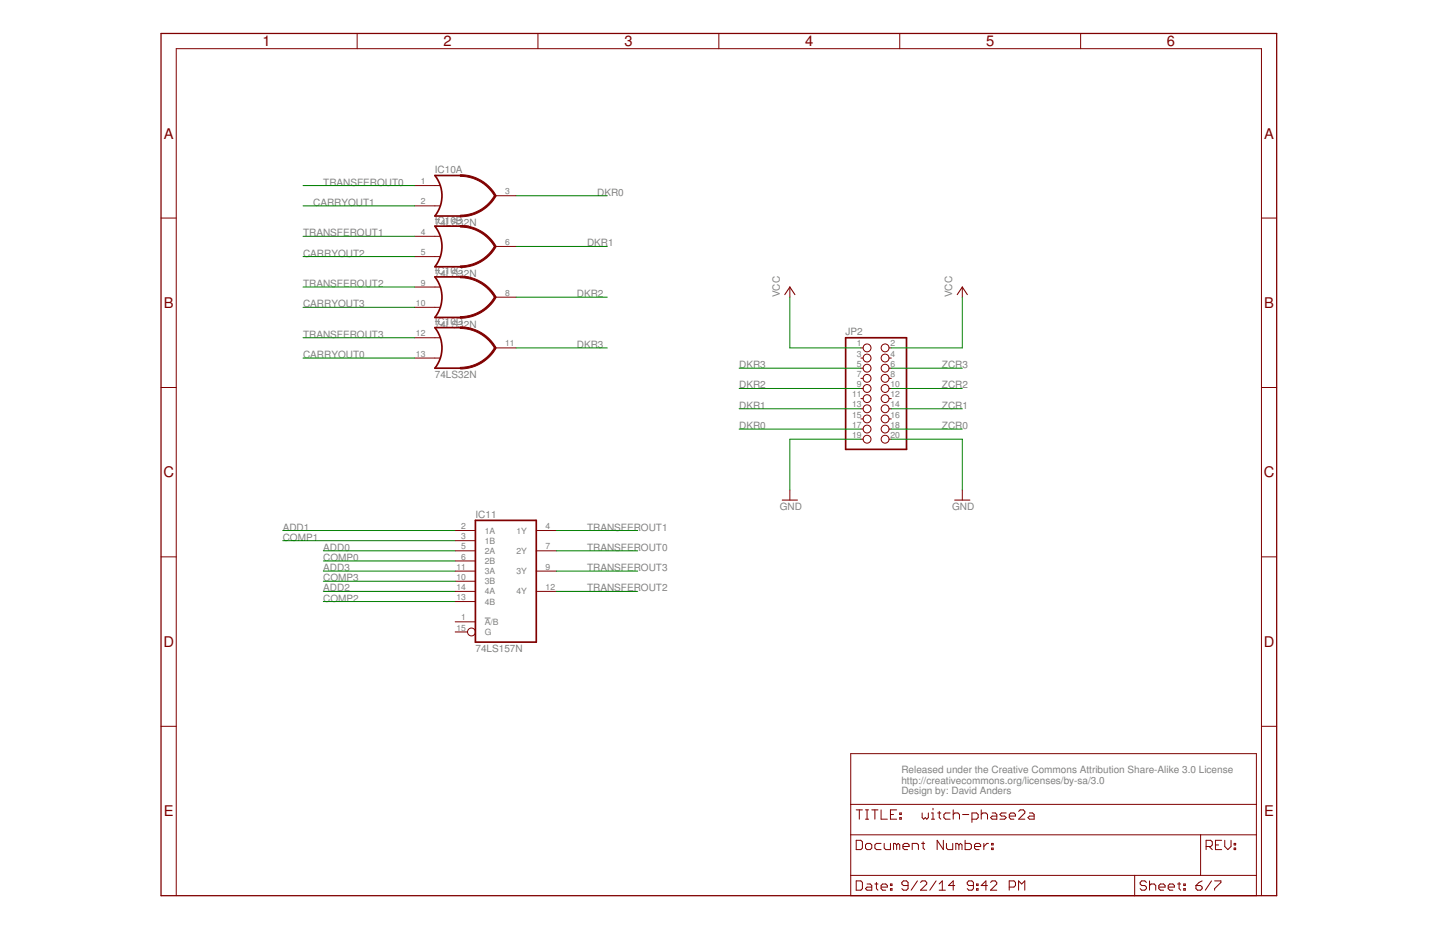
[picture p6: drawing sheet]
<svg xmlns="http://www.w3.org/2000/svg" width="432mm" height="279mm" viewBox="0 0 432 279" stroke-linecap="round" stroke-linejoin="round" font-family="sans-serif">
<path d="M145.7 185.7h1.7" fill="none" stroke="#808080" stroke-width=".3"/>
<path d="M48.4 10.1h335.2v259h-335.2z" fill="none" stroke="#800000" stroke-width=".38"/>
<g fill="none" stroke="#800000" stroke-width=".3">
<path d="M107.3 10.1v4.5M161.6 10.1v4.5M216 10.1v4.5M270.4 10.1v4.5M324.7 10.1v4.5M124.6 55.8h7.6M148.9 58.8h6.1M48.4 65.5h4.6M124.6 61.8h7.6M124.6 71h7.6M124.6 77.1h7.6M148.9 74h6.1"/>
<path d="M379.1 65.5h4.5M124.6 86.2h7.6M124.6 92.3h7.6M148.9 89.3h6.1M237.3 86.2v3.1M289.2 86.2v3.1M48.4 116.4h4.6M124.6 107.6h7.6M124.6 101.5h7.6M148.9 104.5h6.1M258.7 104.5h.7M258.7 107.6h.7"/>
<path d="M258.7 110.6h.7M258.7 113.7h.7M258.7 116.7h.7M258.7 119.8h.7M267.1 104.5h.7M267.1 107.6h.7M267.1 110.6h.7M267.1 113.7h.7M267.1 116.7h.7M267.1 119.8h.7M379.1 116.4h4.5M258.7 122.8h.7"/>
<path d="M258.7 125.9h.7M258.7 128.9h.7M258.7 132h.7M267.1 122.8h.7M267.1 125.9h.7M267.1 128.9h.7M267.1 132h.7M136.8 159.4h6.1M161.1 159.4h6.1M237.3 147.2v3M289.2 147.2v3M48.4 167.3h4.6"/>
<path d="M136.8 162.4h6.1M136.8 165.5h6.1M136.8 168.5h6.1M136.8 171.6h6.1M136.8 174.6h6.1M136.8 177.7h6.1M161.1 165.5h6.1M161.1 171.6h6.1M161.1 177.7h6.1M379.1 167.3h4.5M136.8 186.8h6.1M136.8 180.7h6.1"/>
<path d="M136.8 189.9h3.7M48.4 218.2h4.6M379.1 218.2h4.5M255.6 226.4h121.9v42.7h-121.9zM255.6 250.8h121.9M255.6 241.7h121.9M257.3 252.5h1.4l.4 .4v1.9l-.4 .4h-1.4zM257.3 243.3h1.8M258.2 243.3v2.8M260.1 253.9l.4-.5h1l.5 .5v.9l-.5 .4h-1l-.4-.4zM260.1 243.3h.9M260.1 246.1h.9"/>
<path d="M260.5 243.3v2.8M262 243.3h1.8M262.9 243.3v2.8M264.8 243.3v2.8h1.8M264.8 253.4h-1.4l-.5 .5v.9l.5 .4h1.4M265.7 253.4v1.4l.4 .4h1.5v-1.8M267.6 244.7h.9M269.4 253.9l.5-.5 .5 .5v1.3M269.4 243.3h-1.8v2.8h1.8M269.4 253.9l-.4-.5h-.5v1.8M269.4 253.9v1.3M270.4 244.2h.4v.5h-.4z"/>
<path d="M270.4 245.6h.4v.5h-.4zM271.3 254.3h1.9v-.4l-.5-.5h-.9l-.5 .5v.9l.5 .4h.9M274.1 255.2v-1.8h1.4l.5 .5v1.3M276.9 253.4h1M277.1 244.2v1.4l.5 .5 .4-.5 .5 .5 .5-.5v-1.4M277.4 252.9v1.9l.5 .4M279.9 246.1h.9M279.9 244.2h.5v1.9M280.4 242.8v.5M281.7 244.2h1M282.2 243.8v1.8l.5 .5M283.5 252.5v2.7l-1.9-2.7v2.7"/>
<path d="M284.4 253.4v1.4l.5 .4h1.4v-1.8M285.5 244.2h-1.4l-.5 .5v.9l.5 .5h1.4M286.4 243.3v2.8M286.4 244.7l.5-.5h.9l.5 .5v1.4M288.1 253.9l-.4-.5h-.5v1.8M288.1 253.9v1.3M288.1 253.9l.5-.5 .5 .5v1.3M289.2 244.7h1.9M290 252.5v2.7h1.4l.5-.4v-.9l-.5-.5h-1.4M292.1 246.1h1.4l.4-.5v-.9l-.4-.5h-1.4v2.9M292.8 254.3h1.9v-.4l-.5-.5h-.9l-.5 .5v.9l.5 .4h.9M294.9 244.7l.4-.5h.9l.5 .5v1.4"/>
<path d="M294.9 243.3v2.8M295.6 253.4v1.8M297 253.4h-.4l-1 .9M298 254.8h.4v.4h-.4zM298 253.4h.4v.5h-.4zM298.1 244.2h1l.4 .5v1.4h-1.4l-.4-.5 .4-.4h1.4M302.3 244.2h-1.4l-.4 .5 .4 .5h1l.4 .4-.4 .5h-1.4M303.3 245.2h1.8v-.5l-.4-.5h-1l-.4 .5v.9l.4 .5h1M306.1 243.8l.5-.5h.9l.5 .5v.4l-1.9 1.9h1.9M309.4 244.2h.9l.4 .5v1.4h-1.3l-.5-.5 .5-.4h1.3M360.8 250.8v12.2M362.4 254.3h1.4l.5-.4v-1l-.5-.4h-1.4v2.7"/>
<path d="M363.3 254.3l1 .9M365.2 253.9h1M367.1 252.5h-1.9v2.7h1.9M368 252.5v1.8l1 .9 .9-.9v-1.8M370.8 254.8h.5v.4h-.5zM370.8 253.4h.5v.5h-.5zM53 269.1v-254.5h326.1v254.5M255.6 263h121.9M257.3 264.6h1.4l.4 .5v1.9l-.4 .4h-1.4zM260.5 265.6h1l.5 .4v1.4h-1.5l-.4-.4 .4-.5h1.5M262.9 265.6h.9M263.4 265.1v1.9l.4 .4"/>
<path d="M264.8 266.5h1.8v-.5l-.5-.4h-.9l-.4 .4v1l.4 .4h.9M267.6 267h.4v.4h-.4zM267.6 265.6h.4v.4h-.4zM272.9 266h-1.4l-.5-.4v-.5l.5-.5h.9l.5 .5v1.9l-.5 .4h-.9l-.5-.4M275.7 264.6l-1.9 2.8M276.6 265.1l.5-.5h.9l.5 .5v.5l-1.9 1.8h1.9M281.3 264.6l-1.9 2.8M282.2 267.4h1.9M282.2 265.6l.9-1v2.8M286.9 266h-1.9l1.4-1.4v2.8M292.5 266h-1.4l-.5-.4v-.5l.5-.5h.9l.5 .5v1.9l-.5 .4h-.9l-.5-.4M293.4 267h.5v.4h-.5z"/>
<path d="M293.4 265.6h.5v.4h-.5zM296.7 266h-1.9l1.4-1.4v2.8M297.6 265.1l.5-.5h.9l.5 .5v.5l-1.9 1.8h1.9M303.3 266.5h1.4l.4-.5v-.9l-.4-.5h-1.4v2.8M306.1 267.4v-2.8l.9 1 .9-1v2.8M341 263v6.1M344.5 265.1l-.5-.5h-.9l-.5 .5v.5l.5 .4h.9l.5 .5v.5l-.5 .4h-.9l-.5-.4M345.4 266l.5-.4h.9l.5 .4v1.4M345.4 264.6v2.8M348.2 266.5h1.9v-.5l-.5-.4h-.9l-.5 .4v1l.5 .4h.9M351 266.5h1.9v-.5l-.5-.4h-.9l-.5 .4v1l.5 .4h.9M353.8 265.6h1"/>
<path d="M354.3 265.1v1.9l.5 .4M355.7 267h.5v.4h-.5zM355.7 265.6h.5v.4h-.5zM359.4 266h1.4l.4 .5v.5l-.4 .4h-1l-.4-.4zM361.2 264.6l-.9 .5-.9 .9M364 264.6l-1.8 2.8M365 264.6h1.9v.5l-1.9 1.9v.4"/>
<circle cx="260.5" cy="104.5" r="1.19"/>
<circle cx="260.5" cy="107.6" r="1.19"/>
<circle cx="260.5" cy="119.8" r="1.19"/>
<circle cx="260.5" cy="116.7" r="1.19"/>
<circle cx="260.5" cy="110.6" r="1.19"/>
<circle cx="260.5" cy="113.7" r="1.19"/>
<circle cx="266" cy="119.8" r="1.19"/>
<circle cx="266" cy="104.5" r="1.19"/>
<circle cx="266" cy="113.7" r="1.19"/>
<circle cx="266" cy="107.6" r="1.19"/>
<circle cx="266" cy="116.7" r="1.19"/>
<circle cx="266" cy="110.6" r="1.19"/>
<circle cx="260.5" cy="122.8" r="1.19"/>
<circle cx="260.5" cy="125.9" r="1.19"/>
<circle cx="260.5" cy="132" r="1.19"/>
<circle cx="260.5" cy="128.9" r="1.19"/>
<circle cx="266" cy="125.9" r="1.19"/>
<circle cx="266" cy="122.8" r="1.19"/>
<circle cx="266" cy="132" r="1.19"/>
<circle cx="266" cy="128.9" r="1.19"/>
<circle cx="141.7" cy="189.9" r="1.19"/>
</g>
<path d="M138.3 52.7h-7.6a9.8 9.8 0 0 1 0 12.2h7.6M138.3 67.9h-7.6a9.8 9.8 0 0 1 0 12.2h7.6M138.3 83.2h-7.6a9.8 9.8 0 0 1 0 12.2h7.6M138.3 98.4h-7.6a9.8 9.8 0 0 1 0 12.2h7.6M254.1 101.5h18.3v33.5h-18.3zM142.9 156.3h18.2v36.6h-18.2z" fill="none" stroke="#800000" stroke-width=".51"/>
<path d="M235.8 88.5l1.5-2.3 1.6 2.3M287.6 88.5l1.6-2.3 1.5 2.3M235.1 150.2h4.5M286.9 150.2h4.5" fill="none" stroke="#800000" stroke-width=".32"/>
<g fill="#800000" stroke="#800000" stroke-width=".3">
<path d="M138.3 64.6a11.9 11.9 0 0 0 10.4-6l.4 .3a12.3 12.3 0 0 1-10.8 6.2z" fill-rule="evenodd"/>
<path d="M138.3 52.5a12.3 12.3 0 0 1 10.8 6.3l-.4 .2a11.9 11.9 0 0 0-10.4-6z" fill-rule="evenodd"/>
<path d="M138.3 79.9a11.9 11.9 0 0 0 10.4-6l.4 .2a12.3 12.3 0 0 1-10.8 6.3z" fill-rule="evenodd"/>
<path d="M138.3 67.7a12.3 12.3 0 0 1 10.8 6.3l-.4 .2a11.9 11.9 0 0 0-10.4-6z" fill-rule="evenodd"/>
<path d="M138.3 95.1a12 12 0 0 0 10.4-6l.4 .2a12.3 12.3 0 0 1-10.8 6.3z" fill-rule="evenodd"/>
<path d="M138.3 83a12.4 12.4 0 0 1 10.8 6.2l-.4 .3a11.9 11.9 0 0 0-10.4-6z" fill-rule="evenodd"/>
<path d="M138.3 110.4a12 12 0 0 0 10.4-6l.4 .2a12.3 12.3 0 0 1-10.8 6.2z" fill-rule="evenodd"/>
<path d="M138.3 98.2a12.4 12.4 0 0 1 10.8 6.3l-.4 .2a11.9 11.9 0 0 0-10.4-6z" fill-rule="evenodd"/>
</g>
<g fill="none" stroke="#008000" stroke-width=".3">
<path d="M91.1 55.8h33.5M155 58.8h27.5M91.1 71h33.5M91.1 77.1h33.5M91.1 61.8h33.5M155 74h27.5M91.1 86.2h33.5M91.1 92.3h33.5M155 89.3h27.5M237.3 89.3v15.2h21.4M289.2 89.3v15.2h-21.4M91.1 101.5h33.5"/>
<path d="M91.1 107.6h33.5M155 104.5h27.5M222.1 116.7h36.6M222.1 110.6h36.6M267.8 116.7h21.4M267.8 110.6h21.4M222.1 128.9h36.6M222.1 122.8h36.6M258.7 132h-21.4v15.2M267.8 132h21.4v15.2M267.8 128.9h21.4M267.8 122.8h21.4"/>
<path d="M85 159.4h51.8M167.2 159.4h24.4M85 162.4h51.8M97.2 165.5h39.6M97.2 168.5h39.6M97.2 177.7h39.6M97.2 171.6h39.6M97.2 174.6h39.6M167.2 165.5h24.4M167.2 177.7h24.4M167.2 171.6h24.4M97.2 180.7h39.6"/>
</g>
<g font-size="4.4" fill="#800000">
<text x="78.9" y="13.9">1</text>
<text x="133.3" y="13.9">2</text>
<text x="187.6" y="13.9">3</text>
<text x="242" y="13.9">4</text>
<text x="296.3" y="13.9">5</text>
<text x="350.7" y="13.9">6</text>
<text x="49.2" y="41.6">A</text>
<text x="379.9" y="41.6">A</text>
<text x="49.2" y="92.5">B</text>
<text x="379.9" y="92.5">B</text>
<text x="49.1" y="143.4">C</text>
<text x="379.8" y="143.4">C</text>
<text x="49.1" y="194.3">D</text>
<text x="379.8" y="194.3">D</text>
<text x="49.2" y="245.2">E</text>
<text x="379.9" y="245.2">E</text>
</g>
<g font-size="3" fill="#808080">
<text x="130.7" y="52">IC10A</text>
<text x="97.1" y="55.8">TRANSFEROUT0</text>
<text x="179.4" y="58.8">DKR0</text>
<text x="94.1" y="61.9">CARRYOUT1</text>
<text x="91.1" y="71">TRANSFEROUT1</text>
<text x="130.7" y="68">74LS32N</text>
<text x="130.7" y="67.2">IC10B</text>
<text x="91.1" y="77.1">CARRYOUT2</text>
<text x="176.4" y="74">DKR1</text>
<text x="130.7" y="83.2">74LS32N</text>
<text x="130.7" y="82.4">IC10C</text>
<text x="91.1" y="86.2">TRANSFEROUT2</text>
<text x="173.3" y="89.3">DKR2</text>
<text x="234.3" y="89.3" transform="rotate(-90 234.3 89.3)">VCC</text>
<text x="286.1" y="89.3" transform="rotate(-90 286.1 89.3)">VCC</text>
<text x="91.1" y="92.3">CARRYOUT3</text>
<text x="91.1" y="101.5">TRANSFEROUT3</text>
<text x="130.7" y="98.4">74LS32N</text>
<text x="130.7" y="97.7">IC10D</text>
<text x="254.1" y="100.7">JP2</text>
<text x="91.1" y="107.6">CARRYOUT0</text>
<text x="173.3" y="104.5">DKR3</text>
<text x="130.7" y="113.7">74LS32N</text>
<text x="222.1" y="110.6">DKR3</text>
<text x="283.1" y="110.6">ZCR3</text>
<text x="222.1" y="116.7">DKR2</text>
<text x="283.1" y="116.7">ZCR2</text>
<text x="222.1" y="122.8">DKR1</text>
<text x="283.1" y="122.8">ZCR1</text>
<text x="222.1" y="128.9">DKR0</text>
<text x="283.1" y="128.9">ZCR0</text>
<text x="142.9" y="155.6">IC11</text>
<text x="234.3" y="153.3">GND</text>
<text x="286.1" y="153.3">GND</text>
<text x="85" y="159.4">ADD1</text>
<text x="176.4" y="159.4">TRANSFEROUT1</text>
<text x="85" y="162.4">COMP1</text>
<text x="97.1" y="165.5">ADD0</text>
<text x="176.4" y="165.5">TRANSFEROUT0</text>
<text x="97.1" y="168.5">COMP0</text>
<text x="97.1" y="171.6">ADD3</text>
<text x="176.4" y="171.6">TRANSFEROUT3</text>
<text x="97.1" y="177.7">ADD2</text>
<text x="97.1" y="174.6">COMP3</text>
<text x="176.4" y="177.7">TRANSFEROUT2</text>
<text x="97.1" y="180.7">COMP2</text>
<text x="142.9" y="196">74LS157N</text>
<text x="270.9" y="232.2">Released under the Creative Commons Attribution Share-Alike 3.0 License</text>
<text x="270.9" y="235.4">http://creativecommons.org/licenses/by-sa/3.0</text>
<text x="270.9" y="238.6">Design by: David Anders</text>
</g>
<g font-size="2.6" fill="#808080">
<text x="126.4" y="55.3">1</text>
<text x="151.8" y="58.4">3</text>
<text x="126.4" y="61.4">2</text>
<text x="126.4" y="70.6">4</text>
<text x="126.4" y="76.7">5</text>
<text x="151.8" y="73.6">6</text>
<text x="126.4" y="85.8">9</text>
<text x="151.8" y="88.9">8</text>
<text x="125" y="91.9">10</text>
<text x="125" y="101">12</text>
<text x="125" y="107.1">13</text>
<text x="151.8" y="104.1">11</text>
<text x="257.5" y="104.1">1</text>
<text x="257.5" y="107.1">3</text>
<text x="267.6" y="104.1">2</text>
<text x="267.6" y="107.1">4</text>
<text x="257.5" y="110.2">5</text>
<text x="257.5" y="113.2">7</text>
<text x="267.6" y="110.2">6</text>
<text x="267.6" y="113.2">8</text>
<text x="256" y="119.3">11</text>
<text x="257.5" y="116.3">9</text>
<text x="267.6" y="116.3">10</text>
<text x="267.6" y="119.3">12</text>
<text x="256" y="122.4">13</text>
<text x="256" y="125.4">15</text>
<text x="267.6" y="122.4">14</text>
<text x="267.6" y="125.4">16</text>
<text x="256" y="128.5">17</text>
<text x="256" y="131.5">19</text>
<text x="267.6" y="128.5">18</text>
<text x="267.6" y="131.5">20</text>
<text x="138.6" y="159">2</text>
<text x="145.7" y="160.3">1A</text>
<text x="155.2" y="160.3">1Y</text>
<text x="164" y="159">4</text>
<text x="138.6" y="162">3</text>
<text x="138.6" y="165">5</text>
<text x="145.7" y="163.3">1B</text>
<text x="145.7" y="166.4">2A</text>
<text x="155.2" y="166.4">2Y</text>
<text x="164" y="165">7</text>
<text x="137.2" y="171.1">11</text>
<text x="138.6" y="168.1">6</text>
<text x="145.7" y="169.4">2B</text>
<text x="145.7" y="172.5">3A</text>
<text x="155.2" y="172.5">3Y</text>
<text x="164" y="171.1">9</text>
<text x="137.2" y="174.2">10</text>
<text x="137.2" y="177.2">14</text>
<text x="145.7" y="175.5">3B</text>
<text x="145.7" y="178.6">4A</text>
<text x="155.2" y="178.6">4Y</text>
<text x="164" y="177.2">12</text>
<text x="137.2" y="180.3">13</text>
<text x="145.7" y="181.6">4B</text>
<text x="137.2" y="189.4">15</text>
<text x="138.6" y="186.4">1</text>
<text x="145.7" y="187.7">A/B</text>
<text x="145.7" y="190.8">G</text>
</g>
</svg>
